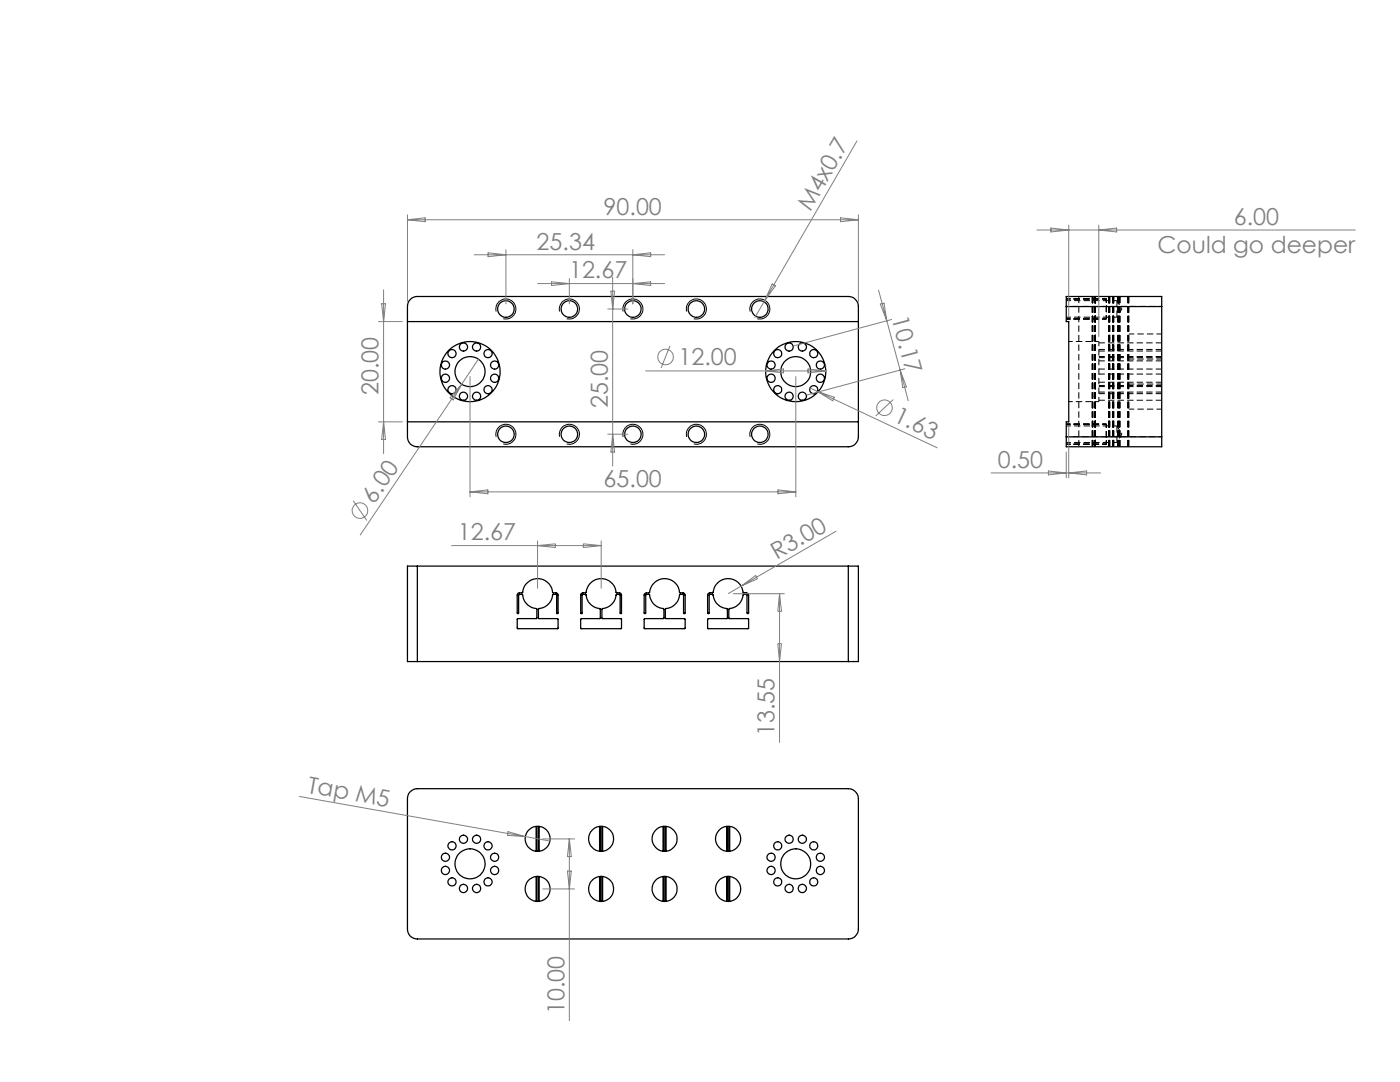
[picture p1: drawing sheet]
<svg xmlns="http://www.w3.org/2000/svg" width="279mm" height="216mm" viewBox="0 0 279 216" stroke-linecap="round" stroke-linejoin="round" font-family="sans-serif">
<g fill="none" stroke="#000" stroke-width=".25">
<path d="M81.9 59.8a1.92 1.92 0 0 1 1.4-.6h86a2.05 2.05 0 0 1 2 2v26a1.99 1.99 0 0 1-2 1.9h-86a1.93 1.93 0 0 1-2-1.9v-26a1.91 1.91 0 0 1 .6-1.4zM81.3 64.2h90M212.8 61.2v-2h19v2M212.8 61.2v3h.5v20h-.5v3M212.8 61.2h19M231.8 61.2v26M81.3 84.2h90M212.8 87.2v1.9h19v-1.9M212.8 87.2h19M83.3 113h-2v19h2M83.3 113v19M83.3 113h86"/>
<path d="M105 116.5a3.1 3.1 0 0 1 3.3-.9 3.1 3.1 0 0 1 2.1 2.7h.7l.3 .4-.1 3.7-.2-.1v-3.6l-.7-.1a3.4 3.4 0 0 1-2.9 2.9v1.9l3.9 .1v1.9h-8.1l-.1-1.9 3.9-.1v-1.9a3.4 3.4 0 0 1-2.9-2.9l-.7 .1v3.6l-.2 .1-.1-3.7 .3-.4 .8-.1a2.75 2.75 0 0 1 .7-1.7zM118 116.2a3.1 3.1 0 0 1 5 2.1h.8l.2 .4v3.7l-.2-.1v-3.6l-.8-.1a3.4 3.4 0 0 1-2.9 2.9l.1 1.9 3.8 .1v1.9h-8.1v-1.9l.1-.1h3.8v-1.9a3.4 3.4 0 0 1-2.9-2.9l-.7 .1v3.6l-.2 .1-.1-3.7 .3-.4h.7a3.8 3.8 0 0 1 1.1-2.1zM130.7 116.2a3.1 3.1 0 0 1 5 2.1h.8l.2 .3v3.7l-.1 .1-.2-.1v-3.6l-.7-.1a3.4 3.4 0 0 1-2.9 2.9l.1 1.9h3.7l.1 .2v1.7l-.1 .1h-8v-1.9l.1-.1h3.7l.1-1.9a3.4 3.4 0 0 1-3-2.9l-.6 .1v3.6l-.2 .1-.1-.1v-3.6l.2-.4h.8a3.8 3.8 0 0 1 1.1-2.1zM143.4 116.2a3.1 3.1 0 0 1 5 2.1h.7l.3 .4v3.6l-.1 .1-.2-.1v-3.6l-.7-.1a3.3 3.3 0 0 1-2.9 2.9v1.9h3.8l.1 .1v1.9h-8.1v-1.9l3.8-.1v-1.9a3.4 3.4 0 0 1-2.9-2.9l-.7 .1v3.6l-.2 .1-.1-.1v-3.6l.3-.4h.8a4.1 4.1 0 0 1 1.1-2.1zM169.3 113h2v19h-2M169.3 113v19M83.3 132h86M81.9 158a1.92 1.92 0 0 1 1.4-.6h86a2.05 2.05 0 0 1 2 2v26a1.99 1.99 0 0 1-2 2h-86a1.93 1.93 0 0 1-2-2v-26a1.91 1.91 0 0 1 .6-1.4zM107 164.9v5M107 174.9v4.9M107.1 164.9v5M107.1 174.9v5"/>
<path d="M107.5 164.9v5M107.5 174.9v5M107.6 164.9v5M107.6 174.9v4.9M119.7 164.9v5M119.7 174.9v4.9M119.8 164.9v5M119.8 174.9v5M120.1 164.9v5M120.1 174.9v5M120.3 164.9v5M120.3 174.9v4.9"/>
<path d="M132.3 164.9v5M132.3 174.9v4.9M132.5 164.9v5M132.5 174.9v5M132.8 164.9v5M132.8 174.9v5M132.9 164.9v5M132.9 174.9v4.9M145 164.9v5M145 174.9v4.9M145.2 164.9v5M145.2 174.9v5"/>
<path d="M145.5 164.9v5M145.5 174.9v5M145.6 164.9v5M145.6 174.9v4.9"/>
<circle cx="88.9" cy="75.5" r=".83"/>
<circle cx="88.9" cy="72.8" r=".82"/>
<circle cx="90.2" cy="70.6" r=".81"/>
<circle cx="90.2" cy="77.8" r=".81"/>
<circle cx="92.5" cy="79.1" r=".82"/>
<circle cx="92.5" cy="69.2" r=".82"/>
<circle cx="93.8" cy="74.2" r="6"/>
<circle cx="93.8" cy="74.2" r="3"/>
<circle cx="95.1" cy="79.1" r=".81"/>
<circle cx="95.1" cy="69.3" r=".81"/>
<circle cx="97.4" cy="70.6" r=".82"/>
<circle cx="97.4" cy="77.7" r=".82"/>
<circle cx="98.7" cy="75.5" r=".82"/>
<circle cx="98.7" cy="72.9" r=".81"/>
<circle cx="101" cy="61.7" r="1.66"/>
<circle cx="113.6" cy="61.7" r="1.66"/>
<circle cx="126.3" cy="61.7" r="1.66"/>
<circle cx="139" cy="61.7" r="1.66"/>
<circle cx="151.7" cy="61.7" r="1.66"/>
<circle cx="153.9" cy="75.5" r=".82"/>
<circle cx="153.9" cy="72.9" r=".81"/>
<circle cx="155.2" cy="70.6" r=".82"/>
<circle cx="155.2" cy="77.7" r=".82"/>
<circle cx="157.5" cy="79.1" r=".81"/>
<circle cx="157.5" cy="69.3" r=".81"/>
<circle cx="158.8" cy="74.2" r="2.99"/>
<circle cx="158.8" cy="74.2" r="6"/>
<circle cx="160.1" cy="79.1" r=".82"/>
<circle cx="160.1" cy="69.2" r=".82"/>
<circle cx="162.4" cy="70.6" r=".81"/>
<circle cx="162.4" cy="77.8" r=".81"/>
<circle cx="163.7" cy="75.5" r=".83"/>
<circle cx="163.7" cy="72.8" r=".82"/>
<circle cx="101" cy="86.7" r="1.65"/>
<circle cx="113.6" cy="86.7" r="1.65"/>
<circle cx="126.3" cy="86.7" r="1.65"/>
<circle cx="139" cy="86.7" r="1.65"/>
<circle cx="151.7" cy="86.7" r="1.65"/>
<circle cx="88.9" cy="173.7" r=".83"/>
<circle cx="88.9" cy="171.1" r=".82"/>
<circle cx="90.2" cy="176" r=".81"/>
<circle cx="90.2" cy="168.8" r=".81"/>
<circle cx="92.5" cy="177.3" r=".83"/>
<circle cx="92.5" cy="167.5" r=".82"/>
<circle cx="93.8" cy="172.4" r="3"/>
<circle cx="95.1" cy="177.3" r=".82"/>
<circle cx="95.1" cy="167.5" r=".81"/>
<circle cx="97.4" cy="176" r=".82"/>
<circle cx="97.4" cy="168.8" r=".82"/>
<circle cx="98.7" cy="173.7" r=".82"/>
<circle cx="98.7" cy="171.1" r=".81"/>
<circle cx="107.3" cy="177.4" r="2.5"/>
<circle cx="107.3" cy="167.4" r="2.49"/>
<circle cx="120" cy="177.4" r="2.51"/>
<circle cx="120" cy="167.4" r="2.5"/>
<circle cx="132.7" cy="177.4" r="2.5"/>
<circle cx="132.7" cy="167.4" r="2.49"/>
<circle cx="145.3" cy="177.4" r="2.5"/>
<circle cx="145.3" cy="167.4" r="2.49"/>
<circle cx="153.9" cy="173.7" r=".82"/>
<circle cx="153.9" cy="171.1" r=".81"/>
<circle cx="155.2" cy="176" r=".82"/>
<circle cx="155.2" cy="168.8" r=".82"/>
<circle cx="157.5" cy="177.3" r=".82"/>
<circle cx="157.5" cy="167.5" r=".81"/>
<circle cx="158.8" cy="172.4" r="3"/>
<circle cx="160.1" cy="177.3" r=".83"/>
<circle cx="160.1" cy="167.5" r=".82"/>
<circle cx="162.4" cy="176" r=".81"/>
<circle cx="162.4" cy="168.8" r=".81"/>
<circle cx="163.7" cy="173.7" r=".83"/>
<circle cx="163.7" cy="171.1" r=".82"/>
</g>
<path d="M212.8 59.6h8M212.8 63.6h8M212.8 84.6h8M212.8 88.6h8M219.3 80.1v-12" fill="none" stroke="#000" stroke-width=".2" stroke-dasharray="1.3 .6" stroke-dashoffset=".4" stroke-linecap="butt"/>
<g fill="none" stroke="#000" stroke-width=".2" stroke-dasharray="1.3 .6" stroke-dashoffset="-.1" stroke-linecap="butt">
<path d="M215.3 59.1v30M218 59.1v30M218.2 59.1v30M218.5 59.1v30M218.6 59.1v30M221.3 59.1v30M221.4 59.1v30M222.2 59.1v30M223.2 59.1v30M223.3 59.1v30M223.5 59.1v30M225.2 59.1v30"/>
<path d="M225.3 59.1v30M222.9 63.3v-3.3M222.3 89.1v-30M222.9 88.3v-3.3"/>
</g>
<path d="M212.8 61.1h19.1M212.8 87.1h19.1" fill="none" stroke="#000" stroke-width=".2" stroke-dasharray="1.3 .6" stroke-dashoffset=".6" stroke-linecap="butt"/>
<path d="M219.3 68.1h-6M220.8 63.6v-4M213.3 80.1h6M220.8 88.6v-4" fill="none" stroke="#000" stroke-width=".2" stroke-dasharray="1.3 .6" stroke-dashoffset=".5" stroke-linecap="butt"/>
<g fill="none" stroke="#000" stroke-width=".2" stroke-dasharray="1.3 .6" stroke-dashoffset=".1" stroke-linecap="butt">
<path d="M219.3 73.6h12.6M219.3 76.3h12.6M219.3 71.4h12.6M219.3 78.6h12.6M219.3 77.1h12.6M219.3 79.9h12.6M219.3 70h12.6M231.9 72h-12.6M231.9 74.6h-12.6M231.9 69.7h-12.6M231.9 76.9h-12.6M231.9 71.1h-12.6"/>
<path d="M231.9 78.2h-12.6M231.9 68.4h-12.6"/>
</g>
<path d="M222.9 63.3l1-1.7M223.9 61.6l-1-1.6M222.9 88.3l1-1.7M223.9 86.6l-1-1.6" fill="none" stroke="#000" stroke-width=".2" stroke-dasharray="1.3 .6" stroke-dashoffset="1" stroke-linecap="butt"/>
<path d="M222.9 60h-10.1M212.8 63.3h10.1M212.8 88.3h10.1M222.9 85h-10.1" fill="none" stroke="#000" stroke-width=".2" stroke-dasharray="1.3 .6" stroke-dashoffset=".3" stroke-linecap="butt"/>
<path d="M225.3 71.6h6.6M231.9 66.6h-6.6M231.9 76.6h-6.6M225.3 81.6h6.6" fill="none" stroke="#000" stroke-width=".2" stroke-dasharray="1.3 .6" stroke-dashoffset=".2" stroke-linecap="butt"/>
<g fill="none" stroke="#808080" stroke-width=".2">
<path d="M171 28.1l-20.4 35.3M76.6 57.8v32.7M81.3 42.9v17.2M81.3 43.9h90M81.3 43.9l3.5-.4v.7zM94.6 50.8h38M97.4 50.4l3.6 .4-3.6 .4zM101 49.8v10.8M107.3 56.6h25.3M110.1 56.2l3.5 .4-3.5 .4zM113.6 55.6v5M121.9 58.1h.8l-.4 3.6z"/>
<path d="M122.3 55.3v37.7M126.3 49.8v10.8M126.3 56.6l3.6-.4v.8zM126.3 50.8l3.6-.4v.8zM154.1 56.7l.7 .3-2.2 2.9zM167.7 43.5l3.6 .4-3.6 .3zM171.3 42.9v17.2M175.3 57.9l4.3 15.9M206.9 45.9h63.6M209.7 45.5l3.6 .4-3.6 .4zM213.3 44.9v18.2M219.3 44.9v22.3"/>
<path d="M219.3 45.9l3.5-.4v.8zM75.5 64.2h4.8M76.2 60.6h.7l-.3 3.6zM92.1 76.7l-20.2 30.1M92.1 76.7l-1.6 3.1-.7-.4zM93.8 75.1v24M95.5 71.7l-3.4 5M121.3 61.7h4M128.8 74h36M133.7 69l-1.8 4.4M152.8 73v.2M152.8 74l3.6-.4v.8z"/>
<path d="M158.8 75.1v24M161.3 73.6l3.5 .4-3.5 .4zM161.6 77.4l1.5 .7M163.1 78.1l23.9 11.3M163.1 78.1l3.4 1.2-.3 .7zM164.8 73v.2M175.7 60.7l.7-.2 .6 3.5zM177.9 63.7l-19.4 5.3M178.3 79.7l-3.5 3.3M179.6 73.8l1.7 6.2M179.6 73.8l1.3 3.4-.7 .2zM180.6 73.6l-19.5 5.2"/>
<path d="M70.5 99.9l2.7 4M75.5 84.2h4.8M76.6 84.2l.3 3.5h-.7zM93.8 98.1h65M93.8 98.1l3.6-.3v.7zM121.3 86.6h4M122.3 86.6l.4 3.6h-.8zM155.3 97.8l3.5 .3-3.5 .4zM197.8 94.4h21.8M209.2 94l3.6 .4-3.6 .4zM212.8 90.2v5.2M213.3 85.2v10.2"/>
<path d="M213.3 94.4l3.6-.4v.8zM90.1 108.9h29.9M107.3 107.9v9.5M107.3 108.9l3.5-.4v.8zM116.4 108.5l3.6 .4-3.6 .4zM120 107.9v9.5M146.3 118.5h10.3M147.9 116.9l2.9-2.1 .4 .7zM155.6 118.5v29.7M155.6 118.5l.4 3.5h-.8zM166.9 106l-21.6 12.5M155.2 128.4h.8l-.4 3.6z"/>
<path d="M59.8 158.9l49.9 8.9M101.4 165.9l3.4 1-3.5-.2zM108.3 167.4h6.4M108.3 177.4h6.4M113.2 173.8h.8l-.4 3.6zM113.6 167.4v36.3M113.6 167.4l.4 3.5h-.8z"/>
<circle cx="132.8" cy="71.2" r="1.56"/>
<circle cx="176.5" cy="81.4" r="1.56"/>
<circle cx="71.8" cy="101.9" r="1.56"/>
</g>
<path d="M99 62.2a2 2 0 0 1 1.8-2.5 2 2 0 0 1 2.2 2.2 2 2 0 0 1-2.6 1.7M111.7 62.2a2 2 0 0 1 1.8-2.5 2 2 0 0 1 2.1 2.2 2 2 0 0 1-2.5 1.7M124.4 62.2a2 2 0 0 1 1.7-2.5 2 2 0 0 1 2.2 2.1 2 2 0 0 1-2.5 1.8M137.1 62.2a2 2 0 0 1 1.8-2.5 2 2 0 0 1 2.1 2.2 2 2 0 0 1-2.5 1.7M149.7 62.2a2 2 0 0 1 1.8-2.5 2 2 0 0 1 2.2 2.2 2 2 0 0 1-2.6 1.7M99 87.2a2 2 0 0 1 1.8-2.5 2 2 0 0 1 2.2 2.1 2 2 0 0 1-2.6 1.8M111.7 87.2a2 2 0 0 1 1.7-2.5 2 2 0 0 1 2.2 2.1 2 2 0 0 1-2.5 1.8M124.4 87.2a2 2 0 0 1 1.7-2.6 2 2 0 0 1 2.2 2.2 2 2 0 0 1-2.5 1.8M137.1 87.2a2 2 0 0 1 1.7-2.5 2 2 0 0 1 2.2 2.1 2 2 0 0 1-2.5 1.8M149.7 87.2a2 2 0 0 1 1.8-2.5 2 2 0 0 1 2.1 2.1 2 2 0 0 1-2.5 1.8" fill="none" stroke="#000" stroke-width=".2"/>
<g font-size="4.7" fill="#808080">
<text x="120.5" y="42.8">90.00</text>
<text x="161.7" y="42.2" transform="rotate(-60 161.7 42.2)">M4x0.7</text>
<text x="246.2" y="44.8">6.00</text>
<text x="107.1" y="49.8">25.34</text>
<text x="231" y="50.4">Could go deeper</text>
<text x="113.6" y="55.6">12.67</text>
<text x="177.9" y="63.5" transform="rotate(75 177.9 63.5)">10.17</text>
<text x="135.4" y="72.9">12.00</text>
<text x="75.5" y="78.9" transform="rotate(-90 75.5 78.9)">20.00</text>
<text x="121.3" y="81.4" transform="rotate(-90 121.3 81.4)">25.00</text>
<text x="178.1" y="84" transform="rotate(25 178.1 84)">1.63</text>
<text x="199.1" y="93.3">0.50</text>
<text x="74.7" y="100.7" transform="rotate(-56 74.7 100.7)">6.00</text>
<text x="120.5" y="97.1">65.00</text>
<text x="91.4" y="107.8">12.67</text>
<text x="155" y="111.7" transform="rotate(-30 155 111.7)">R3.00</text>
<text x="154.6" y="146.9" transform="rotate(-90 154.6 146.9)">13.55</text>
<text x="61.2" y="158.2" transform="rotate(10 61.2 158.2)">Tap M5</text>
<text x="112.6" y="202.4" transform="rotate(-90 112.6 202.4)">10.00</text>
</g>
</svg>
